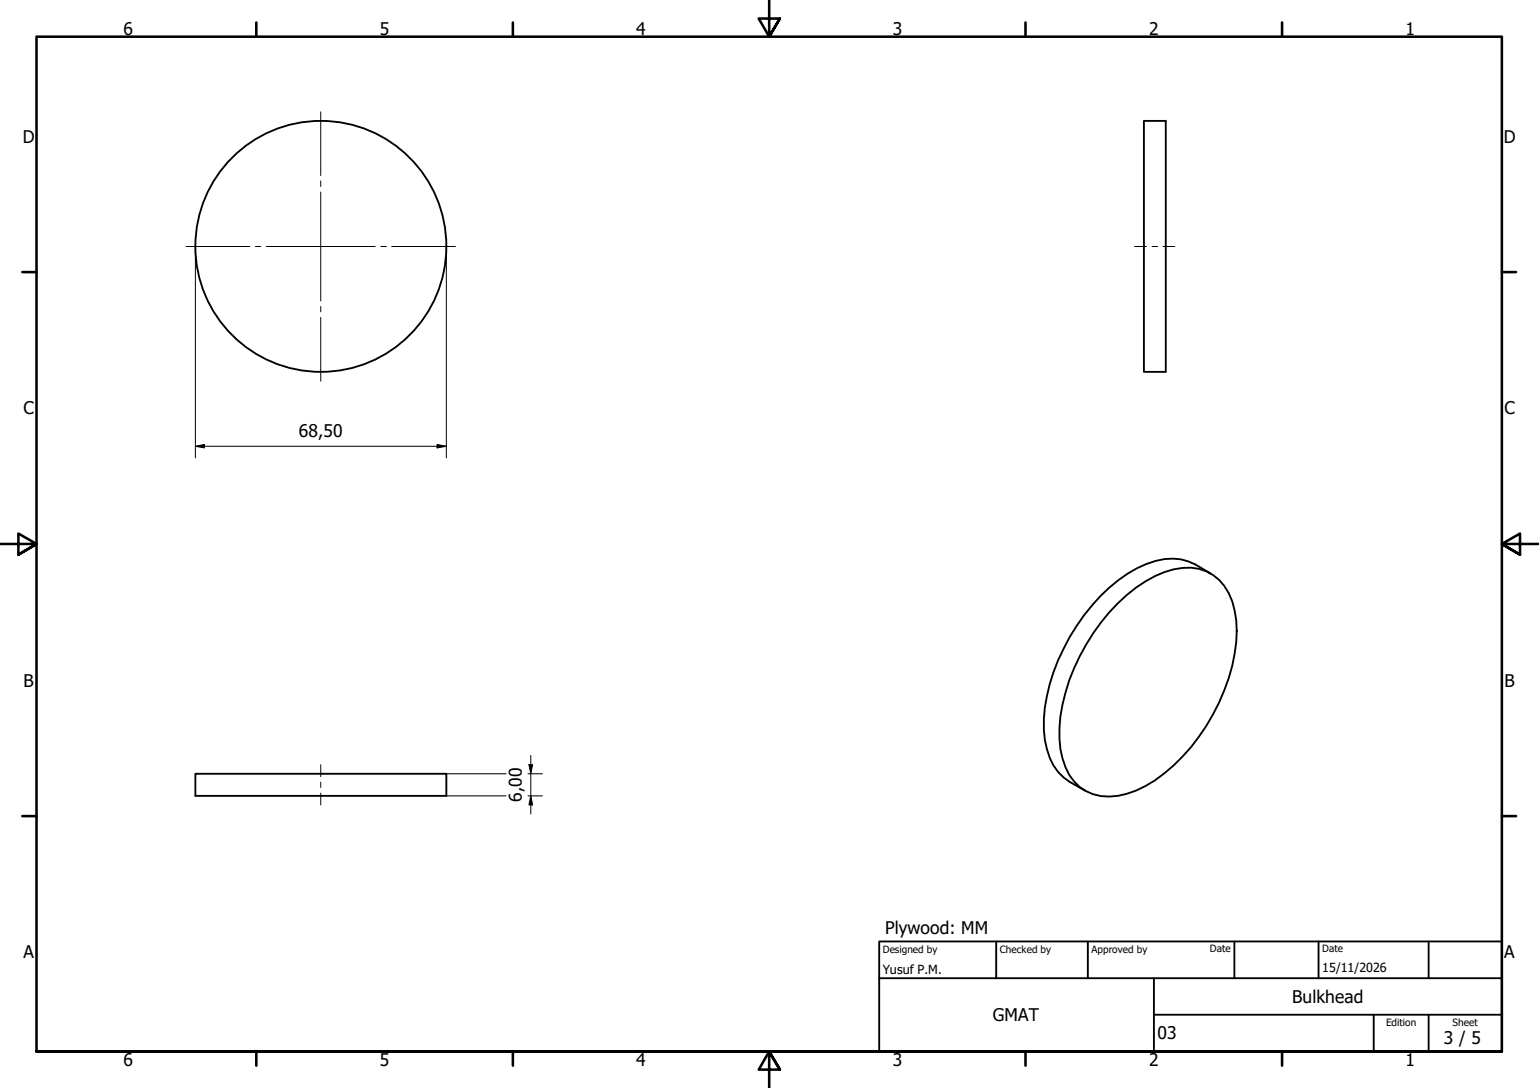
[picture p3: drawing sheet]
<svg xmlns="http://www.w3.org/2000/svg" width="420mm" height="297mm" viewBox="0 0 420 297" stroke-linecap="round" stroke-linejoin="round" font-family="sans-serif">
<!-- layer: Visible (ISO) -->
<g fill="none" stroke="#000" stroke-width=".51">
<path d="M312.3 33h6v68.5h-6zM330.5 156.6a17 17 0 0 0-12.6-4 29.8 29.8 0 0 0-15 7.8 56.2 56.2 0 0 0-17.7 32.8 25 25 0 0 0 2.4 15.8 17.7 17.7 0 0 0 8.7 6.9M305.2 164.7a33.7 33.7 0 0 1 15.2-9.3 12.8 12.8 0 0 1 16 8.8 32.2 32.2 0 0 1 0 17.5 55.3 55.3 0 0 1-21.1 31.3 22 22 0 0 1-14.8 4.3 12 12 0 0 1-9.6-7.8 30.7 30.7 0 0 1 0-20.4 57.3 57.3 0 0 1 14.3-24.4zM53.3 211.3h68.6v6h-68.6z"/>
<circle cx="87.6" cy="67.3" r="34.3"/>
</g>
<!-- layer: Border (ISO) -->
<g fill="none" stroke="#000" stroke-width=".7">
<path d="M70 6.1v3.9M140 6.1v3.9M210 0v10l-2.9-4.9h5.8l-2.9 4.9 2.9-4.9M280 6.1v3.9M350 6.1v3.9M6.1 74.3h3.9M410 74.3h3.9M0 148.5h10l-5-2.8v5.7l5-2.9-5 2.9M420 148.5h-10l5-2.8v5.7l-5-2.9 5 2.9M6.1 222.8h3.9M410 222.8h3.9M10 287.1v-277.1h400v277.1h-400h400"/>
<path d="M70 287.1v3.8M140 287.1v3.8M212.9 292l-2.9-4.9 2.9 4.9h-5.8l2.9-4.9v9.9M280 287.1v3.8M350 287.1v3.8"/>
</g>
<!-- layer: Title (ISO) -->
<path d="M240 257h170v30.1h-170zM272 257v10.1M297 257v10.1M337 257v10.1M360 257v10.1M390 257v10.1M240 267.1h170M315 277h95M315 267.1v20M375 277v10.1M390 277v10.1" fill="none" stroke="#000" stroke-width=".51"/>
<!-- layer: Dimension (ISO) -->
<path d="M53.3 67.4v57.6M121.9 67.4v57.6M53.3 121.8l2.5-.5v1zM53.3 121.8h68.6M119.3 121.3l2.6 .5-2.6 .5zM121.9 217.3h16.3M121.9 211.3h16.3M144.1 217.3h4M144.1 211.3h4M144.4 208.8h1l-.5 2.5zM144.9 217.3l.5 2.5h-1zM144.9 206.2v16" fill="none" stroke="#000" stroke-width=".27"/>
<path d="M53.3 121.8l2.5-.5v1zM119.3 121.3l2.6 .5-2.6 .5zM144.4 208.8h1l-.5 2.5zM144.9 217.3l.5 2.5h-1z" fill="#000"/>
<!-- layer: Centerline (ISO) -->
<path d="M309.8 67.3h3.2M314.5 67.3h1.5M317.5 67.3h3.2M87.6 208.8v3.2M87.6 213.5v1.5M87.6 216.5v3.3" fill="none" stroke="#000" stroke-width=".27"/>
<!-- layer: Center Mark (ISO) -->
<path d="M87.6 30.5v17.4M87.6 49.4v1.5M87.6 52.4v29.8M50.8 67.3h17.4M69.7 67.3h1.5M72.7 67.3h29.7M103.9 67.3h1.6M106.9 67.3h17.4M87.6 83.7v1.4M87.6 86.7v17.4" fill="none" stroke="#000" stroke-width=".27"/>
<g font-size="4.8">
<text x="33.7" y="9.6">6</text>
<text x="103.7" y="9.6">5</text>
<text x="173.7" y="9.6">4</text>
<text x="243.7" y="9.6">3</text>
<text x="313.7" y="9.6">2</text>
<text x="383.7" y="9.6">1</text>
<text x="6.2" y="38.9">D</text>
<text x="410.5" y="38.9">D</text>
<text x="6.4" y="113.1">C</text>
<text x="410.7" y="113.1">C</text>
<text x="81.6" y="119.4">68,50</text>
<text x="6.4" y="187.4">B</text>
<text x="410.7" y="187.4">B</text>
<text x="142.5" y="218.9" transform="rotate(-90 142.5 218.9)">6,00</text>
<text x="241.6" y="255">Plywood: MM</text>
<text x="6.4" y="261.7">A</text>
<text x="410.7" y="261.7">A</text>
<text x="352.8" y="273.9">Bulkhead</text>
<text x="271" y="278.8">GMAT</text>
<text x="316" y="283.8">03</text>
<text x="394.2" y="285">3 / 5</text>
<text x="33.7" y="290.9">6</text>
<text x="103.7" y="290.9">5</text>
<text x="173.7" y="290.9">4</text>
<text x="243.7" y="290.9">3</text>
<text x="313.7" y="290.9">2</text>
<text x="383.7" y="290.9">1</text>
</g>
<g font-size="3.4">
<text x="241" y="266">Yusuf P.M.</text>
<text x="361" y="265.5">15/11/2026</text>
</g>
<g font-size="2.7">
<text x="241" y="260.1">Designed by</text>
<text x="273" y="260.1">Checked by</text>
<text x="298" y="260.1">Approved by</text>
<text x="330.3" y="260">Date</text>
<text x="361" y="260">Date</text>
<text x="378.4" y="280.1">Edition</text>
<text x="396.6" y="280.1">Sheet</text>
</g>
</svg>
